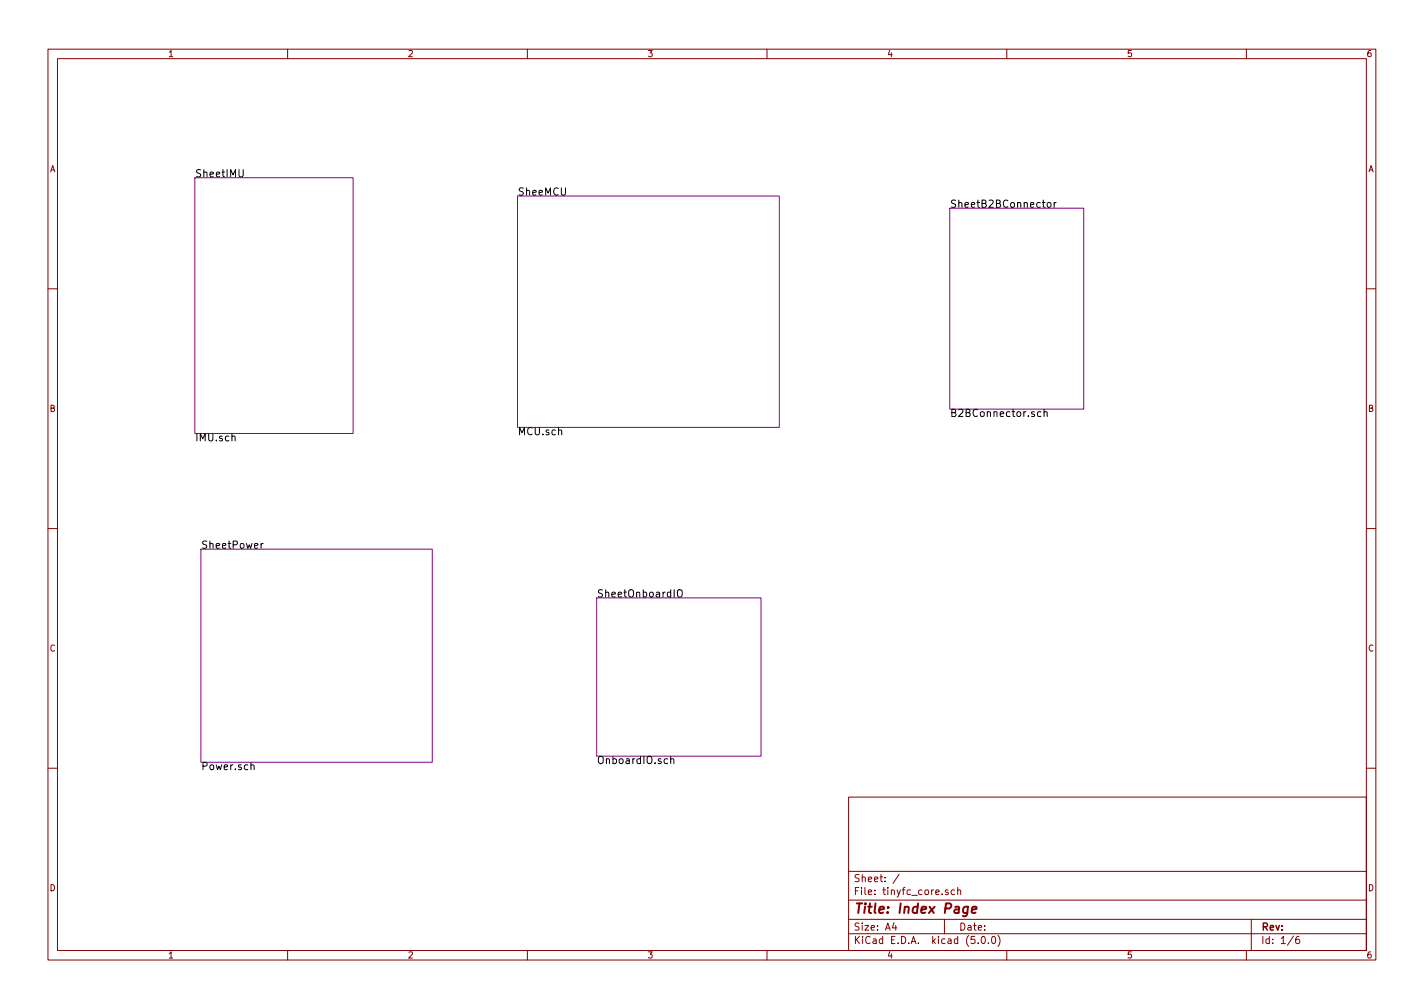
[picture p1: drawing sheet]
<svg xmlns="http://www.w3.org/2000/svg" width="297mm" height="210mm" viewBox="0 0 297 210" stroke-linecap="round" stroke-linejoin="round" font-family="sans-serif">
<g fill="none" stroke="#840000" stroke-width=".21">
<path d="M10 10.3h277v189.9h-277zM12 12.2h273v186.1h-273zM60 10.3v1.9M110 10.3v1.9M160 10.3v1.9M210 10.3v1.9M260 10.3v1.9M10 60.2h2M285 60.2h2M10 110.3h2M285 110.3h2M10 160.2h2"/>
<path d="M177 166.3h108v32h-108zM285 160.2h2M60 198.3v1.9M110 198.3v1.9M160 198.3v1.9M177 194.8h108M177 191.8h108M177 187.8h108M177 181.8h108M186.5 192.5l-.4 1h1M186.8 193v1M187.6 182.3l-1.3 2"/>
<path d="M197 191.8v3M197.8 185.7l-.4-.1-.2 .2 .1 .2 .5 .2v.3h-.6M199.1 185.7l-.4-.1-.3 .3 .1 .6 .2 .1 .4-.1M199.8 185.7l.2-.1 .3 .1 .1 .9M199.8 185.1v1.5M204 196.7v.1M204.8 195.5l.3-.2a.81 .81 0 0 1 .5 .8 .81 .81 0 0 1-.5 .7l-.3-.1-.1-.4zM206.2 196.7v.1M207 195.4l.3-.1a.86 .86 0 0 1-.1 1.5 1 1 0 0 1-.2-1.4zM208.2 195.1a1.71 1.71 0 0 1 0 2.3M210 198.3v1.9M260 198.3v1.9"/>
<path d="M261 191.8v6.5M269.8 195.2l-1.2 2M271 195.3l-.4 .1a.96 .96 0 0 0 0 1.4l.4-.1 .1-.5-.3-.3-.4 .1-.1 .2"/>
</g>
<path d="M201.9 189.1l-.3 1.8a.57 .57 0 0 1-.8 .1M201.9 189.2h-.7l-.3 .3v.6l.3 .3 .6-.1M202.7 189.8l1-.2v-.4h-.8l-.2 1 .2 .2 .6-.1" fill="none" stroke="#840000" stroke-width=".41"/>
<path d="M40.6 37.1h33.1v53.3h-33.1zM107.9 40.9h54.7v48.2h-54.7zM198.1 43.4h28v41.9h-28zM41.9 114.5h48.3v44.5h-48.3zM124.5 124.7h34.2v33h-34.2z" fill="none" stroke="#840084" stroke-width=".21"/>
<g fill="none" stroke="#000" stroke-width=".21">
<path d="M49.9 35.4v1.2l.2 .3 .5-.1 .1-.2v-1.2M218.5 42.4l.4-.2 .3 .3v.4l-.3 .4-.3-.1-.2-.3zM219.9 42.2v1.1M220.3 42.2l-.4 .3M48.4 91.1l.2-.1h.4v1M217.1 85.9h-.4l-.3 .3 .1 .6h.6M217.8 86l.2-.1h.4v1M217.8 85.4v1.5M54.5 113.4v1M54.9 113.4l-.4 .2M141.4 123.2l.3-.2a.53 .53 0 0 1 .6 .5v.5a.51 .51 0 0 1-.5 .5 .51 .51 0 0 1-.5-.5zM52.3 159.7l.3-.2 .3 .1 .1 .9"/>
<path d="M139.9 158.4l.2-.1h.4l.1 1M139.9 157.8v1.5"/>
</g>
<text font-size="2.8" fill="#840000" x="178" y="190.5">Title: Index Page</text>
<g font-size="2.1">
<text x="40.6" y="37">SheetIMU</text>
<text x="107.9" y="40.8">SheeMCU</text>
<text x="198.1" y="43.3">SheetB2BConnector</text>
<text x="198.1" y="87">B2BConnector.sch</text>
<text x="40.6" y="92">IMU.sch</text>
<text x="107.9" y="90.8">MCU.sch</text>
<text x="41.9" y="114.4">SheetPower</text>
<text x="124.5" y="124.6">SheetOnboardIO</text>
<text x="41.9" y="160.6">Power.sch</text>
<text x="124.5" y="159.4">OnboardIO.sch</text>
</g>
<g font-size="2.1" fill="#840000">
<text x="178" y="184">Sheet: /</text>
<text x="178" y="186.7">File: tinyfc_core.sch</text>
<text x="178" y="196.9">KiCad E.D.A. kicad (5.0.0)</text>
<text x="178" y="194.1">Size: A4</text>
<text x="200" y="194.1">Date:</text>
<text x="263" y="194.1">Rev:</text>
<text x="263" y="196.9">Id: 1/6</text>
</g>
<g font-size="1.8" fill="#840000">
<text x="35" y="11.9">1</text>
<text x="85" y="11.9">2</text>
<text x="135" y="11.9">3</text>
<text x="185" y="11.9">4</text>
<text x="235" y="11.9">5</text>
<text x="285" y="11.9">6</text>
<text x="10.4" y="35.9">A</text>
<text x="285.4" y="35.9">A</text>
<text x="10.4" y="85.9">B</text>
<text x="285.4" y="85.9">B</text>
<text x="10.4" y="135.9">C</text>
<text x="285.4" y="135.9">C</text>
<text x="10.4" y="185.9">D</text>
<text x="285.4" y="185.9">D</text>
<text x="35" y="199.9">1</text>
<text x="85" y="199.9">2</text>
<text x="135" y="199.9">3</text>
<text x="185" y="199.9">4</text>
<text x="235" y="199.9">5</text>
<text x="285" y="199.9">6</text>
</g>
</svg>
